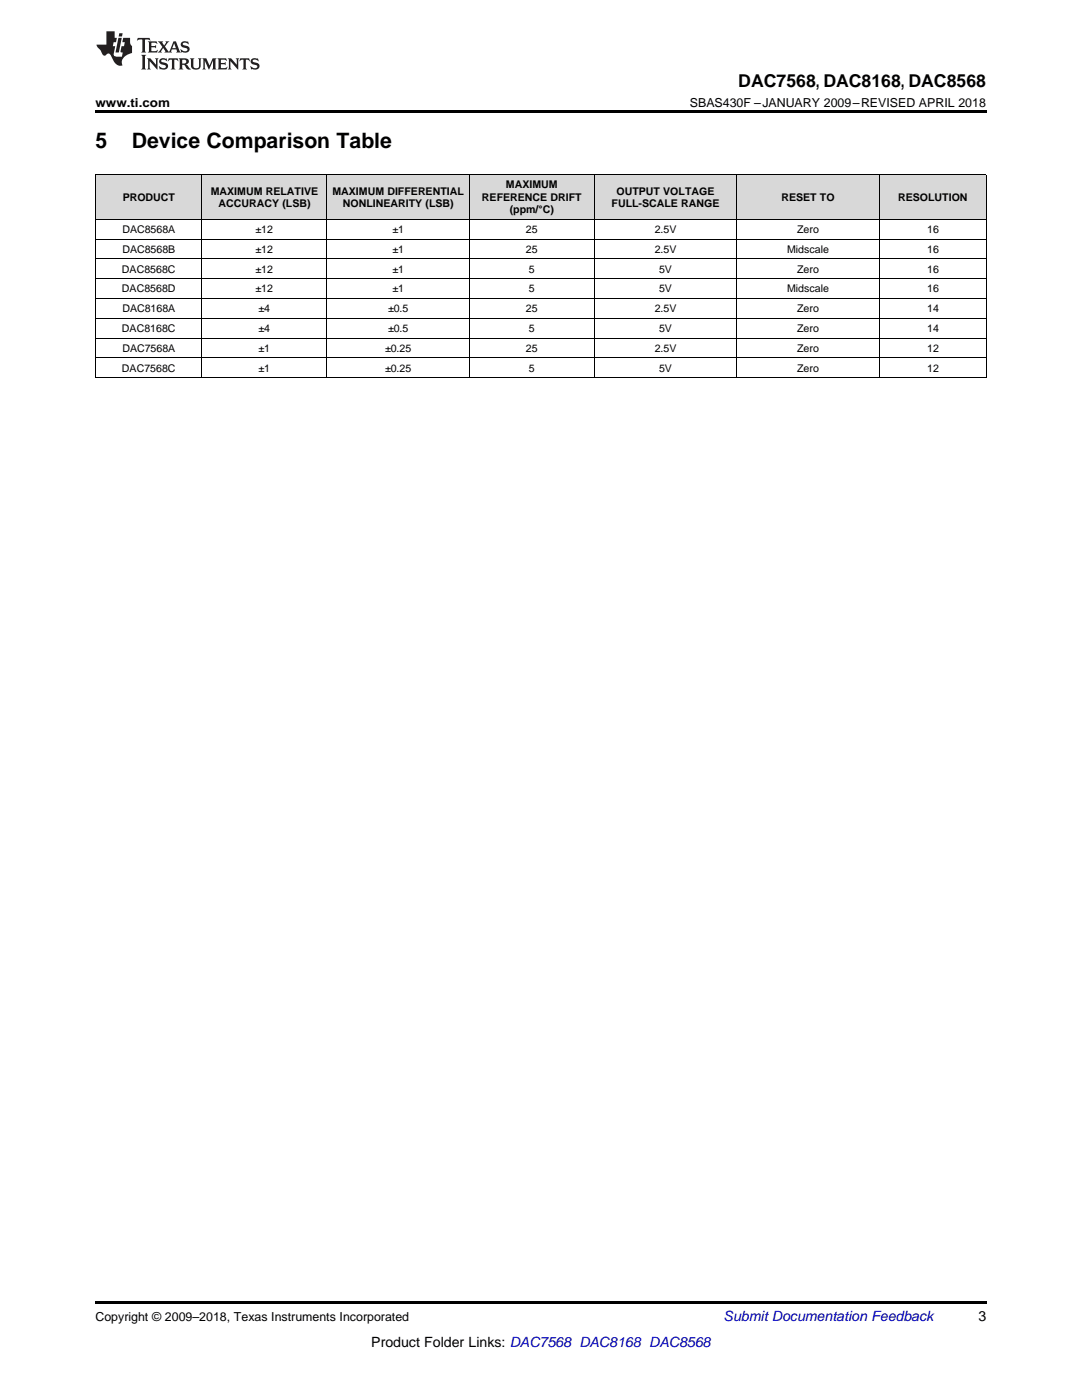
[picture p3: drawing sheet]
<svg xmlns="http://www.w3.org/2000/svg" width="216mm" height="279mm" viewBox="0 0 216 279" stroke-linecap="round" stroke-linejoin="round" font-family="sans-serif">
<g fill="#d8d8d8">
<path d="M19 34.9h21.4v8.9h-21.4z"/>
<path d="M40.4 34.9h24.9v8.9h-24.9z"/>
<path d="M65.3 34.9h28.4v8.9h-28.4z"/>
<path d="M93.7 34.9h24.9v8.9h-24.9z"/>
<path d="M118.6 34.9h28.4v8.9h-28.4z"/>
<path d="M147 34.9h28.5v8.9h-28.5z"/>
<path d="M175.5 34.9h21.3v8.9h-21.3z"/>
</g>
<path d="M19 22h177.8v.5h-177.8zM19 75.4h.2zM65.2 75.4h.1zM93.6 75.4h.1zM118.5 75.4h.1zM146.9 75.4h.1zM175.4 75.4h.1zM196.7 75.4h.1zM19 259.7h177.8v.5h-177.8z" fill="#000"/>
<g fill="none" stroke="#000" stroke-width=".2">
<path d="M19 34.9h177.8v40.5M19.1 34.9v40.5M40.3 34.9v40.5M65.2 34.9v40.5M93.6 34.9v40.5M118.6 34.9v40.5M147 34.9v40.5M175.5 34.9v40.5M19 59.6h177.8M19 55.6h177.8M19 51.7h177.8M19 47.7h177.8"/>
<path d="M19 43.8h177.8M19 75.4h177.8M19 71.4h177.8M19 67.5h177.8M19 63.5h177.8"/>
</g>
<g fill="#231f20">
<path d="M27.5 7.6l-.1 .5 .4-.2h.6v.1v2.1l-.2 .4h1l-.3-.4v-2.1l.1-.1h.5l.5 .2-.2-.5zM29.5 8.3l.2 .3v1.5l-.2 .4h1.8l.2-.6a1.04 1.04 0 0 1-1.3 .2v-.7h.6l.3 .2v-.6l-.3 .2h-.6v-.6l.8-.1 .4 .3-.2-.5zM31.5 8.3l.9 1.1-.9 1.1h.8l-.2-.2 .5-.7 .4 .7-.2 .2h1.5l-.1-.2 .1-.4h.9l.1 .4-.2 .2h1l-.3-.3-.7-1.9h-.5l-.9 2-.8-1 .9-1h-.8l.1 .3-.3 .5-.4-.6 .2-.2zM34.7 8.6l.4 1h-.7zM36.3 8.4a.63 .63 0 0 0-.2 .7 .63 .63 0 0 0 .6 .4l.6 .2 .1 .2a.75 .75 0 0 1-.7 .4 .75 .75 0 0 1-.6-.5l.1 .7 .1-.1a1.11 1.11 0 0 0 1.5-.6 1.13 1.13 0 0 0-1.2-.8l-.1-.4a1.04 1.04 0 0 1 1.2 .2l-.2-.5-.1 .1-.5-.2zM28.2 10.9l.2 .4v2.2l-.2 .4h1l-.3-.4v-2.2l.3-.4zM29.3 11.6l.3 .4v1.5l-.3 .4h.8l-.2-.4v-1.3l1.5 1.7v-1.9l.2-.4h-.7l.2 .4v.9l-1.1-1.3zM32 11.8a.62 .62 0 0 0-.2 .7 .62 .62 0 0 0 .6 .4l.6 .1 .1 .3a.76 .76 0 0 1-.7 .3 .76 .76 0 0 1-.6-.4l.1 .7 .1-.1a1.11 1.11 0 0 0 1.5-.6 1.13 1.13 0 0 0-1.2-.8l-.1-.4a1.04 1.04 0 0 1 1.2 .2l-.2-.6-.1 .1-.5-.1zM33.7 11.6l-.2 .6a.61 .61 0 0 1 .8-.3v1.6l-.2 .4h.9l-.2-.4v-1.6a.63 .63 0 0 1 .8 .3l-.2-.6zM35.6 11.6l.3 .4v1.5l-.3 .4h1l-.2-.2v-.8l.5 .2a.76 .76 0 0 0 1.2 .7l-1-1a.58 .58 0 0 0 .6-.5 .58 .58 0 0 0-.5-.6zM36.4 11.9h.1a.45 .45 0 0 1 .5 .1 .45 .45 0 0 1 .1 .5l-.7 .2zM37.9 11.6l.2 .2a2.17 2.17 0 0 0 .3 1.9 .99 .99 0 0 0 1.6-.6v-1.1l.2-.4h-.7l.2 .2a1.92 1.92 0 0 1-.2 1.8 .6 .6 0 0 1-.9-.5v-1.1l.2-.4zM40.4 11.6l.2 .4v1.5l-.2 .4h.7l-.2-.4v-1.4l.8 1.8 .8-1.8v1.4l-.2 .4h.9l-.2-.4v-1.5l.2-.4h-.8l-.6 1.5-.6-1.5zM43.4 11.6l.2 .4v1.5l-.2 .4h1.8l.2-.6a1.04 1.04 0 0 1-1.3 .1v-.6h.5l.4 .2v-.6l-.4 .2h-.5v-.7h.8l.3 .3-.1-.6zM45.5 11.6l.2 .4v1.5l-.2 .4h.7l-.2-.4v-1.3l1.5 1.7v-1.9l.2-.4h-.7l.2 .4v.9l-1.1-1.3zM47.9 11.6l-.1 .6a.61 .61 0 0 1 .8-.3v1.6l-.3 .4h1l-.3-.4 .1-1.6a.63 .63 0 0 1 .7 .3l-.1-.6zM50.2 11.8a.62 .62 0 0 0-.2 .7 .62 .62 0 0 0 .6 .4l.6 .1 .2 .3a.76 .76 0 0 1-.8 .3 .76 .76 0 0 1-.6-.4l.1 .7 .2-.1a1.11 1.11 0 0 0 1.5-.6 1.13 1.13 0 0 0-1.3-.8l-.1-.4a1.04 1.04 0 0 1 1.2 .2l-.1-.6-.2 .1-.5-.1z"/>
<path d="M21.2 6.3v2.6h-1.9l.1 .4 .7 .9a.91 .91 0 0 0 1 .8 .56 .56 0 0 1 .5-.3 .56 .56 0 0 1 .5 .3l.4 .8a1.53 1.53 0 0 0 1.9 1.2 1.54 1.54 0 0 1 1-2.1l.9-.3v-1.4a1.52 1.52 0 0 1-.3-1.6h-1.4l-.2 .8h.5l-.2 .8h-.4l-.2 1v.2l.4 .1-.2 .8a1.93 1.93 0 0 1-1.6-.3l.3-1.8h-.5l.2-.8h.4l.2-.8h-.4v-1.3zM23.6 7.6l-.6 2.9h.7l.6-2.9zM23.8 6.6l-.1 .7h.6l.2-.7z"/>
</g>
<g font-size="4.2">
<text x="19" y="29.6">5</text>
<text x="26.3" y="29.6">Device Comparison Table</text>
</g>
<text font-size="3.5" x="147.3" y="17.3">DAC7568, DAC8168, DAC8568</text>
<text font-size="2.8" fill="#0000c8" x="144.4" y="263.6">Submit Documentation Feedback</text>
<g font-size="2.8">
<text x="195.3" y="263.6">3</text>
<text x="74.1" y="268.9">Product Folder Links: DAC7568 DAC8168 DAC8568</text>
</g>
<g font-size="2.5">
<text x="19" y="21.4">www.ti.com</text>
<text x="137.7" y="21.4">SBAS430F –JANUARY 2009–REVISED APRIL 2018</text>
<text x="19" y="263.6">Copyright © 2009–2018, Texas Instruments Incorporated</text>
</g>
<g font-size="2.1">
<text x="24.5" y="40.1">PRODUCT</text>
<text x="42.1" y="38.8">MAXIMUM RELATIVE</text>
<text x="43.6" y="41.3">ACCURACY (LSB)</text>
<text x="66.3" y="38.8">MAXIMUM DIFFERENTIAL</text>
<text x="68.4" y="41.3">NONLINEARITY (LSB)</text>
<text x="96.2" y="40.1">REFERENCE DRIFT</text>
<text x="101" y="37.6">MAXIMUM</text>
<text x="122" y="41.3">FULL-SCALE RANGE</text>
<text x="123" y="38.8">OUTPUT VOLTAGE</text>
<text x="155.9" y="40.1">RESET TO</text>
<text x="179.2" y="40.1">RESOLUTION</text>
<text x="24.4" y="46.5">DAC8568A</text>
<text x="51" y="46.5">±12</text>
<text x="78.3" y="46.5">±1</text>
<text x="101.7" y="42.5">(ppm/°C)</text>
<text x="105" y="46.5">25</text>
<text x="130.6" y="46.5">2.5V</text>
<text x="159.1" y="46.5">Zero</text>
<text x="185" y="46.5">16</text>
<text x="24.4" y="50.4">DAC8568B</text>
<text x="51" y="50.4">±12</text>
<text x="78.3" y="50.4">±1</text>
<text x="105" y="50.4">25</text>
<text x="130.6" y="50.4">2.5V</text>
<text x="157.1" y="50.4">Midscale</text>
<text x="185" y="50.4">16</text>
<text x="24.3" y="54.4">DAC8568C</text>
<text x="24.3" y="58.3">DAC8568D</text>
<text x="51" y="54.4">±12</text>
<text x="51" y="58.3">±12</text>
<text x="78.3" y="54.4">±1</text>
<text x="78.3" y="58.3">±1</text>
<text x="105.6" y="54.4">5</text>
<text x="105.6" y="58.3">5</text>
<text x="131.5" y="54.4">5V</text>
<text x="131.5" y="58.3">5V</text>
<text x="157.1" y="58.3">Midscale</text>
<text x="159.1" y="54.4">Zero</text>
<text x="185" y="54.4">16</text>
<text x="185" y="58.3">16</text>
<text x="24.4" y="62.3">DAC8168A</text>
<text x="51.6" y="62.3">±4</text>
<text x="77.4" y="62.3">±0.5</text>
<text x="105" y="62.3">25</text>
<text x="130.6" y="62.3">2.5V</text>
<text x="159.1" y="62.3">Zero</text>
<text x="185" y="62.3">14</text>
<text x="24.3" y="66.3">DAC8168C</text>
<text x="24.4" y="70.2">DAC7568A</text>
<text x="51.6" y="66.3">±4</text>
<text x="51.6" y="70.2">±1</text>
<text x="76.8" y="70.2">±0.25</text>
<text x="77.4" y="66.3">±0.5</text>
<text x="105" y="70.2">25</text>
<text x="105.6" y="66.3">5</text>
<text x="130.6" y="70.2">2.5V</text>
<text x="131.5" y="66.3">5V</text>
<text x="159.1" y="66.3">Zero</text>
<text x="159.1" y="70.2">Zero</text>
<text x="185" y="66.3">14</text>
<text x="185" y="70.2">12</text>
<text x="24.3" y="74.2">DAC7568C</text>
<text x="51.6" y="74.2">±1</text>
<text x="76.8" y="74.2">±0.25</text>
<text x="105.6" y="74.2">5</text>
<text x="131.5" y="74.2">5V</text>
<text x="159.1" y="74.2">Zero</text>
<text x="185" y="74.2">12</text>
</g>
</svg>
